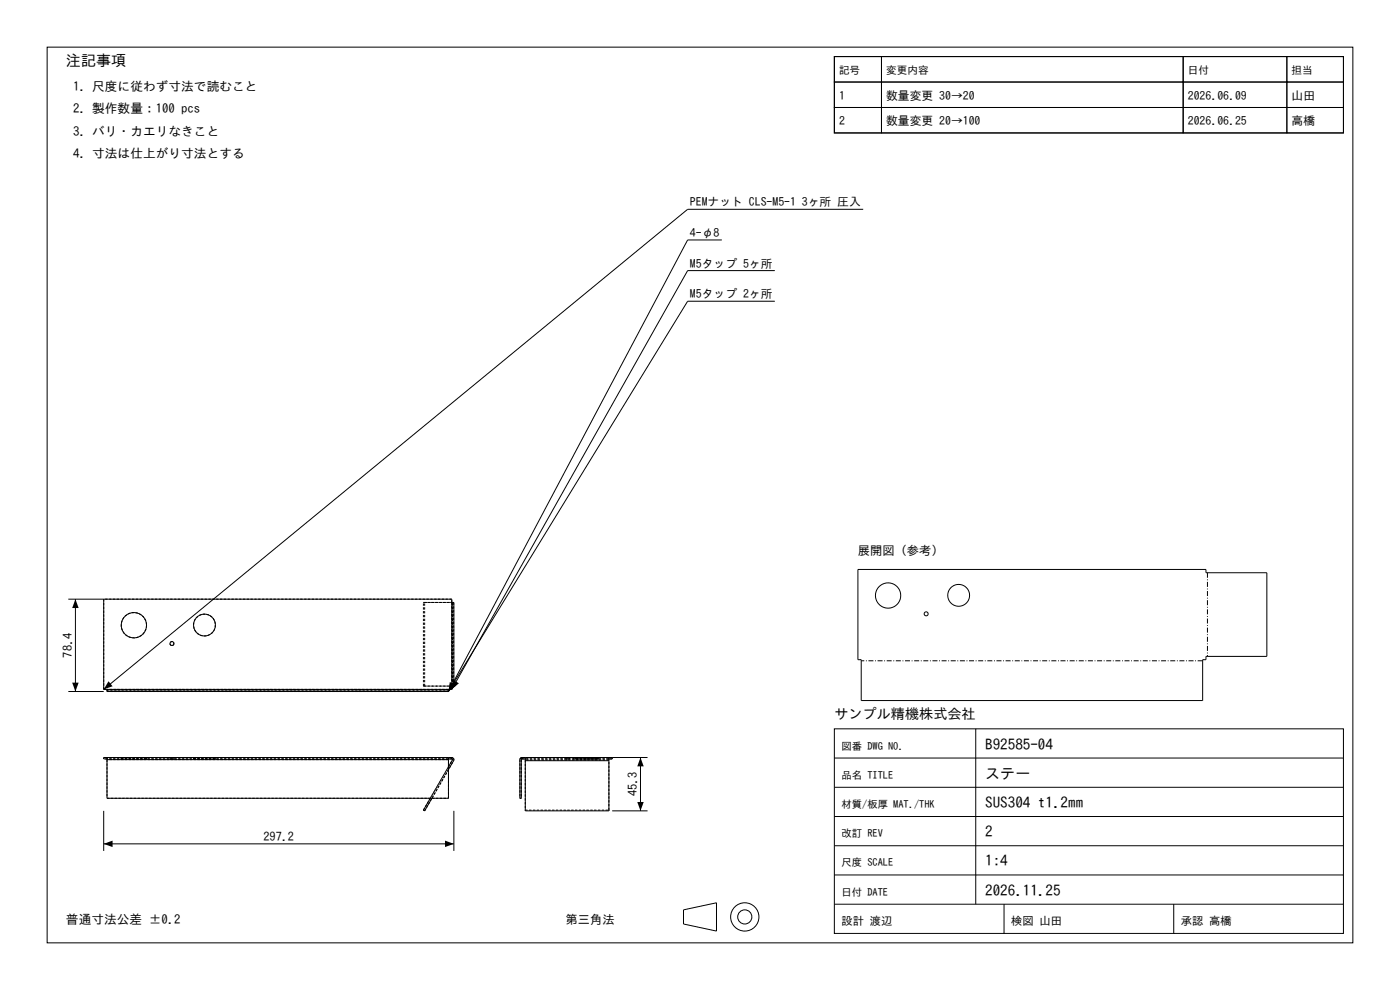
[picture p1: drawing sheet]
<svg xmlns="http://www.w3.org/2000/svg" width="297mm" height="210mm" viewBox="0 0 297 210" stroke-linecap="round" stroke-linejoin="round" font-family="sans-serif">
<g fill="none" stroke="#000" stroke-width=".21">
<path d="M10 10h277v190h-277zM177 12h10v5.4h-10zM177 17.4h10v5.4h-10zM177 12h108v16.2h-108zM187 12h64v5.4h-64zM187 17.4h64v5.4h-64zM251 12h22v5.4h-22zM251 17.4h22v5.4h-22zM273 12h12v5.4h-12zM273 17.4h12v5.4h-12zM177 22.8h10v5.4h-10zM187 22.8h64v5.4h-64z"/>
<path d="M251 22.8h22v5.4h-22zM273 22.8h12v5.4h-12zM153.1 50.9h-7.2l-50.8 95.8M164.4 57.4h-18.5l-50.1 88.8M183.1 44.4h-37.2l-123.9 101.8M164.4 63.9h-18.5l-50.8 82.8M14.5 127.1h81.3v19.1M16 127.1v19.6M22 127.1v19.1M95.8 127.8h.5v17.7h-.5M182 120.8h73.8v.7h13v17.7h-13v.7h-.7v8.7h-72.4v-8.7h-.7zM14.5 146.7h7.5"/>
<path d="M22 146.2h73.8M22.7 146.2v.5h72.4M95.1 146.2v.5M177 154.6h108v43.4h-108zM207 154.6v37.2M22 172v8.5M22 179h74.3M22.7 160.7v.4M22.7 161.1h72.4M22.7 161.1v8.2h72.4v-8.2M25.7 160.7h5.4M36.1 160.7h.8"/>
<path d="M41.1 160.7h4.6M91.3 169.3l-1.5 2.6 .3 .1 1.5-2.7M95.1 160.7v.4M95.1 161h.7M95.8 161l.2 .2-.9 1.4M95.8 160.7l.4 .1 .1 .4-1.2 2M95.8 160.7v.3M95.8 160.7h-73.8v.3h.7M96.3 172v8.5M110.7 160.7l-.3 .1-.1 .3v8.2h.3v-8.2l.1-.1M110.7 161h.7M110.7 160.7h26.7"/>
<path d="M110.7 160.7v.3M111.4 160.7v.7M111.4 161.4v10.6h17.8v-10.6M111.4 161.4h17.8M129.2 160.7v.7M129.9 160.7v.3h-.7M129.9 172h7.5M135.9 160.7v11.3M177 179.4h108M177 173.2h108M177 167h108M177 160.8h108"/>
<path d="M145 193l7-1.5v6l-7-1.5zM177 191.8h108M177 185.6h108M213 191.8v6.2M249 191.8v6.2"/>
<circle cx="28.4" cy="132.6" r="2.69"/>
<circle cx="36.5" cy="136.5" r=".42"/>
<circle cx="43.4" cy="132.6" r="2.32"/>
<circle cx="188.4" cy="126.3" r="2.68"/>
<circle cx="196.5" cy="130.2" r=".42"/>
<circle cx="203.4" cy="126.3" r="2.32"/>
<circle cx="158" cy="194.5" r="3"/>
<circle cx="158" cy="194.5" r="1.5"/>
</g>
<g fill="none" stroke="#000" stroke-width=".21" stroke-dasharray=".5 .3" stroke-linecap="butt">
<path d="M22 127.1v19.1M31.1 132.6a2.69 2.69 0 0 1-3.9 2.4 2.69 2.69 0 0 1-.4-4.5 2.69 2.69 0 0 1 4.2 1.6l.1 .5M36.9 136.5a.42 .42 0 0 1-.6 .4 .42 .42 0 0 1-.1-.7 .42 .42 0 0 1 .7 .1v.2M45.7 132.6a2.32 2.32 0 0 1-3.3 2.1 2.32 2.32 0 0 1-.4-3.9 2.32 2.32 0 0 1 3.6 1.3l.1 .5M89.8 127.8h6.2M89.8 127.8h.3M90.1 127.8h6.1M95.8 127.8v17.7M95.8 127.8v-.7M95.8 127.1h-73.8M95.8 127.8h.2M96 127.8v17.7"/>
<path d="M96.2 127.8v17.7M96.2 127.8h.1M22 146.2h.7M22.7 146.2v.2M22.7 146.4v.3M22.7 146.4h72.4M22.7 146.7h72.4M89.8 145.5h.3M89.8 145.5v-17.7M90.1 145.5v-17.7M95.1 146.2h-72.4M95.1 146.2h.7"/>
<path d="M95.1 146.4h-72.4M95.1 146.2v.2M95.1 146.4v.3M95.8 146.2v-.7M95.8 145.5h.2M96 145.5h-6.2M96 145.5v-17.7M96.2 145.5h-6.1M96.2 145.5h.1M22 161v-.3M22.7 160.7v.3M22.7 161v.1"/>
<path d="M22.7 161.1v8.2M22.7 169.3h72.4M25.7 161h5.4M25.7 160.7h5.4M25.7 160.7v.3M31.1 161h-5.4M31.1 161v-.3M36.1 161h.8M36.1 160.7h.8M36.1 160.7v.3M36.9 161h-.8M36.9 161v-.3"/>
<path d="M41.1 161h4.6M41.1 160.7h4.6M41.1 160.7v.3M45.7 161h-4.6M45.7 161v-.3M89.8 171.9l6.2-10.7M89.8 171.9l.3 .1M90.1 172l6.1-10.6M95.1 161h-72.4M95.1 162.6l-3.8 6.7M95.1 163.2l-3.5 6.1M95.1 160.7v.3"/>
<path d="M95.1 161.1h-72.4M95.1 161v.1M95.1 169.3v-8.2M95.8 160.7v.3M95.8 161h-73.8M95.8 160.7h-73.8M95.8 161l.2 .2M95.8 161v-.3M96.2 161.4l.1-.4-.5-.3M110.3 161.1l.1-.3 .3-.1M110.3 161.1v8.2M110.6 161.1v8.2"/>
<path d="M110.6 169.3h-.3M110.7 160.7v.3M110.7 161v-.3M110.7 161l-.1 .1M111.4 160.7v.3M111.4 161v.2M111.4 161.2v10.7M111.4 171.9v.1M111.4 171.9h17.8M120 161h.9M120 160.7h.9M120 160.7v.3"/>
<path d="M120.5 161h-.5M120.5 160.7h-.5M120.9 161h-.4M120.9 160.7h-.4M120.9 160.7v.3M121.7 161h5.3M121.7 160.7h5.3M121.7 160.7v.3M122.1 161h4.6M122.1 160.7h4.6M122.1 160.7v.3M124.3 161h-2.6"/>
<path d="M124.3 160.7h-2.6M124.4 161h-2.3M124.4 160.7h-2.3M126.7 161h-2.3M126.7 160.7h-2.3M126.7 160.7v.3M127 161h-2.7M127 160.7h-2.7M127 160.7v.3M129.2 161h-17.8M129.2 161.2h-17.8M129.2 161v.2"/>
<path d="M129.2 160.7v.3M129.2 171.9v-10.7M129.2 171.9v.1M129.9 161h-19.2M129.9 160.7h-19.2M129.9 161v-.3"/>
</g>
<path d="M16 127.1l.7 1.9h-1.4zM15.3 144.8h1.4l-.7 1.9zM23 144.5l.9 1.1-1.9 .6zM95.4 144.7l1.2 .6-1.5 1.4zM95.5 144.7l1.2 .7-1.6 1.3zM96.2 144.3l1.2 .6-1.6 1.3zM22 179l1.9-.7v1.4zM94.4 178.3l1.9 .7-1.9 .7zM135.2 170.1h1.4l-.7 1.9zM135.9 160.7l.7 1.9h-1.4z" fill="#000"/>
<path d="M256.2 121.5v17.7M255.1 140.2h-72.4" fill="none" stroke="#000" stroke-width=".21" stroke-dasharray="1.1 .4 .2 .4" stroke-linecap="butt"/>
<g font-size="3.2">
<text x="14" y="14">注記事項</text>
<text x="209" y="159">B92585-04</text>
<text x="209" y="165.2">ステー</text>
<text x="209" y="171.4">SUS304 t1.2mm</text>
<text x="209" y="177.6">2</text>
<text x="209" y="183.8">1:4</text>
<text x="209" y="190">2026.11.25</text>
</g>
<text font-size="3" x="177" y="152.6">サンプル精機株式会社</text>
<g font-size="2.7">
<text x="15.5" y="19.2">1. 尺度に従わず寸法で読むこと</text>
<text x="15.5" y="24">2. 製作数量：100 pcs</text>
<text x="15.5" y="28.8">3. バリ・カエリなきこと</text>
<text x="15.5" y="33.6">4. 寸法は仕上がり寸法とする</text>
<text x="14" y="196">普通寸法公差 ±0.2</text>
</g>
<g font-size="2.6">
<text x="182" y="117.8">展開図（参考）</text>
<text x="15.3" y="139.5" transform="rotate(-90 15.3 139.5)">78.4</text>
<text x="135.2" y="168.9" transform="rotate(-90 135.2 168.9)">45.3</text>
<text x="55.9" y="178.3">297.2</text>
<text x="120" y="196">第三角法</text>
</g>
<g font-size="2.5">
<text x="178" y="21.2">1</text>
<text x="188" y="21.2">数量変更 30→20</text>
<text x="252" y="21.2">2026.06.09</text>
<text x="274" y="21.2">山田</text>
<text x="178" y="26.6">2</text>
<text x="188" y="26.6">数量変更 20→100</text>
<text x="252" y="26.6">2026.06.25</text>
<text x="274" y="26.6">高橋</text>
<text x="146.4" y="43.8">PEMナット CLS-M5-1 3ヶ所 圧入</text>
<text x="146.4" y="50.3">4-φ8</text>
<text x="146.4" y="56.8">M5タップ 5ヶ所</text>
<text x="146.4" y="63.3">M5タップ 2ヶ所</text>
</g>
<g font-size="2.4">
<text x="178.5" y="196.2">設計 渡辺</text>
<text x="214.5" y="196.2">検図 山田</text>
<text x="250.5" y="196.2">承認 高橋</text>
</g>
<g font-size="2.3">
<text x="178" y="15.8">記号</text>
<text x="188" y="15.8">変更内容</text>
<text x="252" y="15.8">日付</text>
<text x="274" y="15.8">担当</text>
</g>
<g font-size="2.2">
<text x="178.5" y="159">図番 DWG NO.</text>
<text x="178.5" y="165.2">品名 TITLE</text>
<text x="178.5" y="171.4">材質/板厚 MAT./THK</text>
<text x="178.5" y="177.6">改訂 REV</text>
<text x="178.5" y="183.8">尺度 SCALE</text>
<text x="178.5" y="190">日付 DATE</text>
</g>
</svg>
